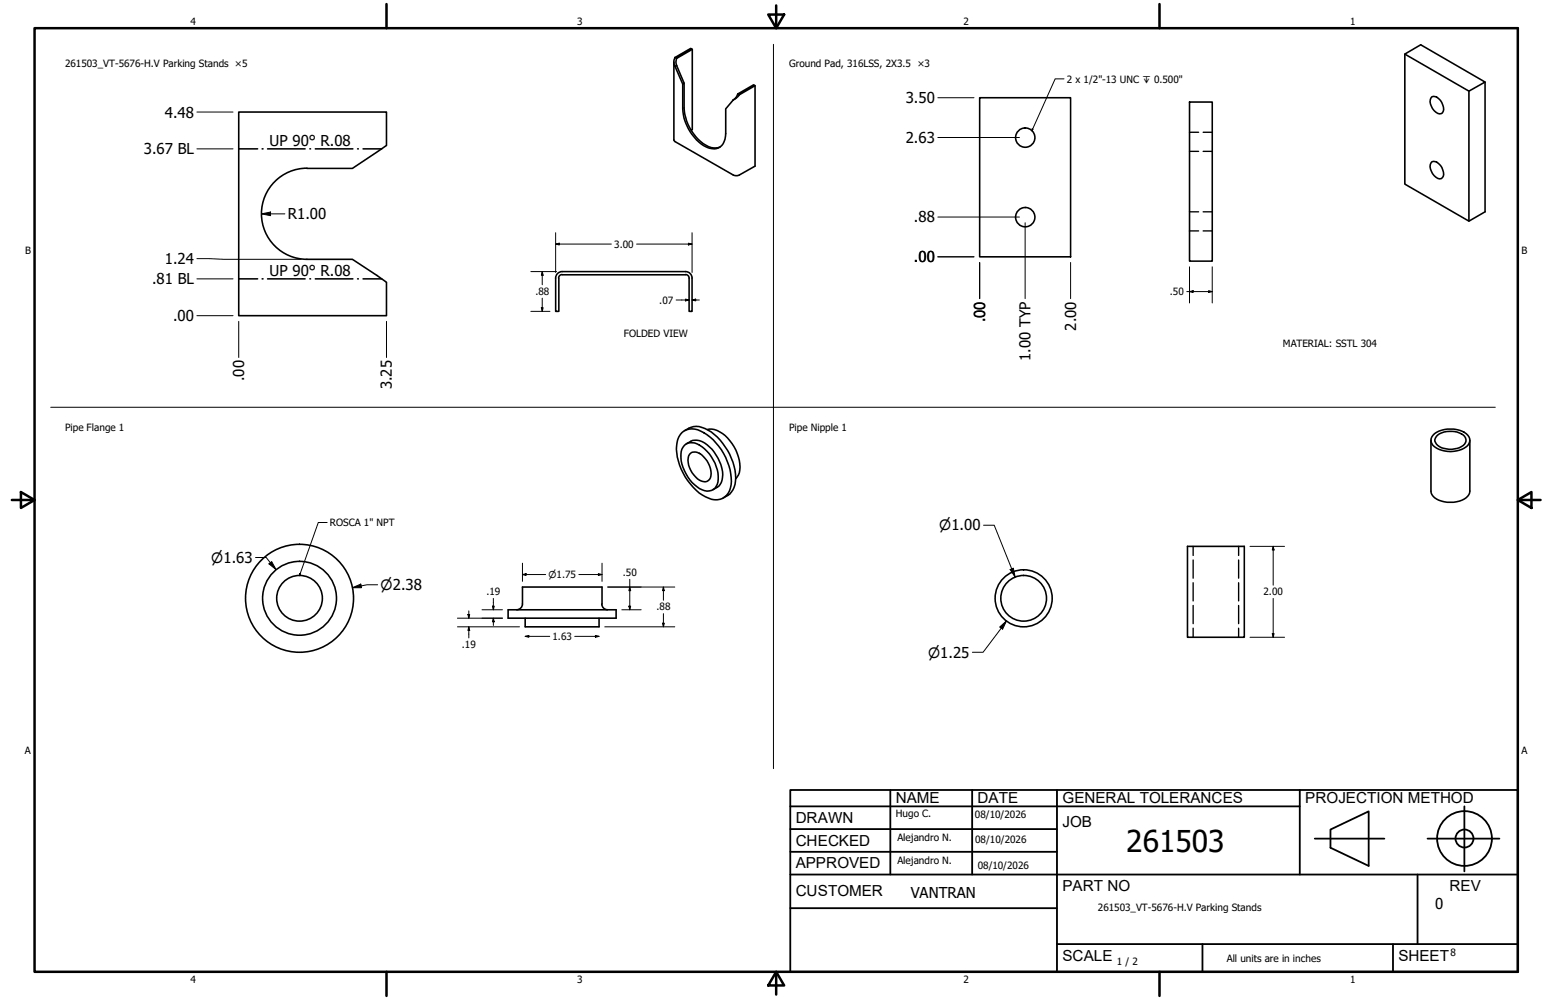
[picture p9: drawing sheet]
<svg xmlns="http://www.w3.org/2000/svg" width="432mm" height="279mm" viewBox="0 0 432 279" stroke-linecap="round" stroke-linejoin="round" font-family="sans-serif">
<!-- layer: GIGA_BendUp -->
<g fill="none" stroke="#000" stroke-width=".44">
<path d="M66.7 41.6h5.2M73.2 41.6h.3M74.7 41.6h10.5M86.6 41.6h.1M88.1 41.6h10.5M99.9 41.6h.2M101.4 41.6h5.2M66.7 77.9h5.2M73.2 77.9h.3M74.7 77.9h10.5M86.6 77.9h.1M88.1 77.9h10.5"/>
<path d="M99.9 77.9h.2M101.4 77.9h5.2"/>
</g>
<!-- layer: Visible (ANSI) -->
<g fill="none" stroke="#000" stroke-width=".44">
<path d="M188.2 17.3v21.9l16.9 9.8 1.4-.1 4.4-2.5v-22.5M188.5 16.1a2.57 2.57 0 0 0 0 2.4M188.5 16.1l4.4-2.6 .5 .3-4.4 2.5M188.5 18.5l2.2 5M188.5 16.1l.5 .2M189 18.3l2.1 4.9v7a12.8 12.8 0 0 0 7.5 11l1.3 .1 1.2-.2M189 18.3l-.5 .2M189 16.3l-.2 1 .2 1M193.4 13.8v22.5l-.4 .1M392.4 15.1l17.9 10.4 4.5-2.6-18-10.4-4.4 2.6v36.3l17.9 10.4 4.5-2.6v-36.3M190.7 23.5v6.9a12.7 12.7 0 0 0 7.4 11 3.4 3.4 0 0 0 4.5-3.3l.1-7.7 2.1-2.5M191.1 23.2l-.4 .3"/>
<path d="M206.1 26.2l-.7 1.2-.6 .5M206.1 26.2l4.4-2.5 .4 .2-4.4 2.6M206.1 26.2l.4 .3M206.5 26.5l-.8 .9-.9 .5M273.6 27.3h25.4v44.5h-25.4zM332.2 28.5h6.4v44.5h-6.4zM399.9 27.1a3 3 0 0 1 3.3 2.9 1.26 1.26 0 0 1-.4 1.6 1.26 1.26 0 0 1-1.7-.2 3.2 3.2 0 0 1-1.2-4.3zM410.3 25.5v36.3M85.8 47a12.7 12.7 0 0 0-12.8 12.7 12.7 12.7 0 0 0 12.7 12.8h12.7l6.9 4.5 2.6 1.9v9.3h-41.2v-56.9h41.2v9.3l-9.5 6.5h-12.7M399.9 45.2a3 3 0 0 1 3.3 2.9 1.27 1.27 0 0 1-.5 1.6 1.27 1.27 0 0 1-1.6-.2 3.2 3.2 0 0 1-1.2-4.3zM191.5 75.9a1.81 1.81 0 0 1 1.8 1.8v9.3h-.8v-9.3a.98 .98 0 0 0-1-1M191.5 76.8l-34.5-.1a.98 .98 0 0 0-1 1"/>
<path d="M191.5 75.9h-34.5a1.81 1.81 0 0 0-1.8 1.8v9.3h.9v-9.3M190.5 120.8a4.9 4.9 0 0 1 6.1 .1 16.5 16.5 0 0 1 7.6 14.5 4.3 4.3 0 0 1-6.3 3.8 15.6 15.6 0 0 1-8.1-9.3 9.5 9.5 0 0 1 .3-8.6zM191.1 124.5a3.7 3.7 0 0 1 5 .3 10.6 10.6 0 0 1 4.2 10.5 3.1 3.1 0 0 1-4.9 1.2 11.5 11.5 0 0 1-5.2-10.3l.2-.7zM191.2 120.3a5.3 5.3 0 0 1 6.6-.1 16.1 16.1 0 0 1 7.5 15.1 5.2 5.2 0 0 1-3.3 3.8M191.7 124a4.4 4.4 0 0 1 6.5 .9 11.4 11.4 0 0 1 3.6 8.4 3.8 3.8 0 0 1-2.7 3.5M192.6 126.9a2.53 2.53 0 0 1 3.9 .7 5.7 5.7 0 0 1 1.7 6.3 2.53 2.53 0 0 1-3.9-.6 5.7 5.7 0 0 1-1.7-6.4zM197.5 120a6.4 6.4 0 0 1 6.3 3.1 11.3 11.3 0 0 1 2.7 9l-1 1.7M399.7 123v14.2a3.9 3.9 0 0 0 3.7 3 6.7 6.7 0 0 0 6.9-2l.2-1v-14.2M400.2 121.6a7.7 7.7 0 0 1 9.8 0 2.25 2.25 0 0 1-1.1 3.6 8 8 0 0 1-8.7-.7 2.07 2.07 0 0 1 0-2.9zM401.6 121.5a6.4 6.4 0 0 1 7.5 .4 1.81 1.81 0 0 1-.9 2.9 6.1 6.1 0 0 1-7-.7 1.62 1.62 0 0 1 .4-2.6zM331.7 152.7h15.8v25.4h-15.8zM141.9 170.4h30.2v2.3h-30.2z"/>
<path d="M146.7 172.7v2.4h20.6v-2.4M168.1 168.8a1.62 1.62 0 0 0 1.6 1.6M168.1 168.8v-4.8h-22.2v4.8a1.62 1.62 0 0 1-1.6 1.6"/>
<circle cx="286.4" cy="38.4" r="2.7"/>
<circle cx="286.4" cy="60.7" r="2.7"/>
<circle cx="83.7" cy="167.2" r="15.1"/>
<circle cx="83.7" cy="167.2" r="10.3"/>
<circle cx="83.7" cy="167.2" r="6.4"/>
<circle cx="285.9" cy="167.2" r="6.4"/>
<circle cx="285.9" cy="167.2" r="8"/>
</g>
<!-- layer: Hidden (ANSI)-1 -->
<g fill="none" stroke="#000" stroke-width=".38">
<path d="M332.2 37h2.6M336 37h2.6M332.2 42.3h2.6M332.2 59.2h2.6M336 42.3h2.6M336 59.2h2.6M332.2 64.5h2.6M336 64.5h2.6M333.2 152.7v2.5M333.2 156.5v5M345.9 152.7v2.5M345.9 156.5v5"/>
<path d="M333.2 162.8v5.1M333.2 169.2v5M333.2 175.5v2.6M345.9 162.8v5.1M345.9 169.2v5M345.9 175.5v2.6"/>
</g>
<!-- layer: Borde (ANSI) -->
<g fill="none" stroke="#000" stroke-width=".7">
<path d="M9.7 7.9h414.2v263.6h-414.2zM107.9 1.1v6.8M214.6 4.1h4.4l-2.2 3.8zM216.8 1.5v6.4M323.8 1.1v6.8M3.3 139.7h6.4M5.8 137.5l3.9 2.2-3.9 2.2zM423.9 139.7l3.8-2.2v4.4zM423.9 139.7h6.4M107.9 271.5v6.8M216.8 271.5l2.2 3.8h-4.4zM216.8 271.5v6.4"/>
<path d="M323.8 271.5v6.8"/>
</g>
<!-- layer: Title (ANSI)-1 -->
<g fill="none" stroke="#000" stroke-width=".51">
<path d="M220.7 220.7h203.2v50.8h-203.2zM220.7 225.3h142.3M220.7 231.6h74.5M220.7 238h74.5M248.7 220.7v23.6M271.5 220.7v23.6M295.2 220.7v50.8M363 220.7v23.6M367.2 234.3h19.5M371.6 231.8l10.7-5.1v15.2l-10.7-5zM398.7 234.3h20.1M409 225.3v18.2"/>
<path d="M220.7 244.3h203.2M220.7 253.7h74.5M395.9 244.3v19.5M295.2 263.8h128.7M335.9 263.8v7.7M389.1 263.8v7.7"/>
<circle cx="409" cy="234.3" r="7.7"/>
<circle cx="409" cy="234.3" r="2.51"/>
</g>
<path d="M216 12.4v202.4M14.2 113.8h403.4" fill="none" stroke="#000" stroke-width=".28"/>
<!-- layer: Cota (ANSI) -->
<g fill="none" stroke="#000" stroke-width=".28">
<path d="M55 31.3h10.1M261.9 38.4h22.8M261.9 27.3h10.1M55 41.6h10.1M73 59.8l2.6-.6v1.1zM73 59.8h6.6M55 77.9h10.1M55 72.3l7.5 .2h21.6M148.3 75.9h7.1M151.4 75.9l.3 1h-.5zM151.4 75.9v3.7M155.2 68.2l1-.3v.6z"/>
<path d="M155.2 68.2h15.6M155.2 65v11.1M177.8 68.2h15.5M192.3 67.9l1 .3-1 .3zM193.3 65v11.1M261.9 71.8h10.1M261.9 60.6h22.8M273.6 73.3v10.1M286.3 62.2v21.2M299 73.3v10.1M332.2 74.5v10.1M338.6 74.5v10.1"/>
<path d="M55 88.2h10.1M66.7 89.8v10.1M107.9 89.8v10.1M148.3 87h5.3M151.2 86h.5l-.3 1zM151.4 83.3v3.7M188.8 83.8h3.7M191.5 83.6l1 .2-1 .3zM193.3 83.8l1-.2v.5zM193.3 83.8h2M331.5 81.5h7.1M332.2 81.5l1-.3v.5z"/>
<path d="M337.6 81.2l1 .3-1 .2zM71.4 155.8h3l2.7 3.3M75.1 157.5l.8-.6 1.2 2.2zM145.9 157.4v5M168.1 157.4v5M274.7 146.7h3l5.8 14.5M282.1 159.1l.9-.3 .5 2.4zM349.1 152.7h9.7M355.6 152.7l.3 1h-.6zM355.6 152.7v10.8M98.4 164.2l2.4-1 .2 1zM105.5 163.4h-3l-4.1 .8"/>
<path d="M127.8 172.7h12.5M127.8 175.1h17.3M130.7 171.7h.5l-.3 1zM130.9 175.1l.3 1h-.5zM130.9 170.7v2M130.9 175.1v3.1M134.6 170.4h5.7M137.5 169.4h.5l-.2 1zM137.8 172.7l.2 1h-.5zM137.8 167.2v3.2M137.8 172.7v2.1M145.9 160.5l1-.2v.5z"/>
<path d="M145.9 160.5h6.5M146.7 177.8l1-.3v.6zM146.7 177.8h6.8M160.5 177.8h6.8M161.7 160.5h6.4M166.3 177.5l1 .3-1 .3zM167.1 160.3l1 .2-1 .3zM168.9 175.1h19.6M169.7 164h18.8M173.7 170.4h5.4M175.6 169.4h.5l-.2 1zM175.9 164l.2 1h-.5z"/>
<path d="M175.9 161.9v8.5M185 174.1h.5l-.2 1zM185.3 164l.2 1h-.5zM185.3 164v3.7M185.3 171.4v3.7M279.2 175.2l1.9-1.7-1.1 2.3zM281.1 173.5l-6.5 8.7h-3M349.1 178.1h9.7M355.3 177h.6l-.3 1.1zM355.6 167.2v10.9"/>
</g>
<g fill="#000">
<path d="M73 59.8l2.6-.6v1.1zM151.4 75.9l.3 1h-.5zM155.2 68.2l1-.3v.6zM192.3 67.9l1 .3-1 .3zM151.2 86h.5l-.3 1zM191.5 83.6l1 .2-1 .3zM193.3 83.8l1-.2v.5zM332.2 81.5l1-.3v.5zM337.6 81.2l1 .3-1 .2zM75.1 157.5l.8-.6 1.2 2.2zM282.1 159.1l.9-.3 .5 2.4zM355.6 152.7l.3 1h-.6z"/>
<path d="M98.4 164.2l2.4-1 .2 1zM130.7 171.7h.5l-.3 1zM130.9 175.1l.3 1h-.5zM137.5 169.4h.5l-.2 1zM137.8 172.7l.2 1h-.5zM145.9 160.5l1-.2v.5zM146.7 177.8l1-.3v.6zM166.3 177.5l1 .3-1 .3zM167.1 160.3l1 .2-1 .3zM175.6 169.4h.5l-.2 1zM175.9 164l.2 1h-.5zM185 174.1h.5l-.2 1z"/>
<path d="M185.3 164l.2 1h-.5zM279.2 175.2l1.9-1.7-1.1 2.3zM355.3 177h.6l-.3 1.1z"/>
</g>
<path d="M288.3 36l.2 .1-.3 .4zM297.2 22h-2.5l-6.5 14.5M91.4 146h-2.5l-5.3 14.8M83.7 160.3h.2l-.3 .5z" fill="none" stroke="#000" stroke-width=".28"/>
<path d="M288.3 36l.2 .1-.3 .4zM83.7 160.3h.2l-.3 .5z" fill="#000"/>
<text font-size="8.4" x="314.6" y="238.1">261503</text>
<g font-size="4.3">
<text x="250.2" y="224.2">NAME</text>
<text x="273" y="224.2">DATE</text>
<text x="296.7" y="224.3">GENERAL TOLERANCES</text>
<text x="364.6" y="224.3">PROJECTION METHOD</text>
<text x="222.2" y="229.9">DRAWN</text>
<text x="296.7" y="230.9">JOB</text>
<text x="222.2" y="236.3">CHECKED</text>
<text x="222.2" y="242.6">APPROVED</text>
<text x="222.2" y="250.3">CUSTOMER</text>
<text x="296.7" y="249">PART NO</text>
<text x="404.8" y="248.9">REV</text>
<text x="296.7" y="268.4">SCALE</text>
<text x="390.6" y="268.4">SHEET</text>
</g>
<g font-size="4.2">
<text x="253" y="28.8">3.50</text>
<text x="46" y="32.8">4.48</text>
<text x="75.3" y="40.7">UP 90° R.08</text>
<text x="253" y="39.9">2.63</text>
<text x="40.2" y="43.1">3.67 BL</text>
<text x="80.4" y="61.3">R1.00</text>
<text x="255.3" y="62.2">.88</text>
<text x="46" y="73.9">1.24</text>
<text x="75.3" y="77.1">UP 90° R.08</text>
<text x="255.3" y="73.3">.00</text>
<text x="42.5" y="79.4">.81 BL</text>
<text x="48.3" y="89.7">.00</text>
<text x="275.1" y="90.1" transform="rotate(-90 275.1 90.1)">.00</text>
<text x="300.5" y="92.4" transform="rotate(-90 300.5 92.4)">2.00</text>
<text x="287.8" y="100.9" transform="rotate(-90 287.8 100.9)">1.00 TYP</text>
<text x="68.2" y="106.5" transform="rotate(-90 68.2 106.5)">.00</text>
<text x="109.5" y="108.8" transform="rotate(-90 109.5 108.8)">3.25</text>
<text x="254.4" y="250.8">VANTRAN</text>
<text x="400.9" y="254">0</text>
</g>
<g font-size="3.9">
<text x="262.3" y="148.2">⌀1.00</text>
<text x="59" y="157.2">⌀1.63</text>
<text x="106.3" y="164.8">⌀2.38</text>
<text x="259.2" y="183.7">⌀1.25</text>
</g>
<g font-size="2.8">
<text x="53.2" y="6.9">4</text>
<text x="161.2" y="6.9">3</text>
<text x="269.1" y="6.9">2</text>
<text x="377.1" y="6.9">1</text>
<text x="18.2" y="18.7">261503_VT-5676-H.V Parking Stands ×5</text>
<text x="220.4" y="18.7">Ground Pad, 316LSS, 2X3.5 ×3</text>
<text x="298" y="23.1">2 x 1/2&quot;-13 UNC ↧ 0.500&quot;</text>
<text x="7" y="70.9">B</text>
<text x="171.6" y="69.2">3.00</text>
<text x="424.9" y="70.9">B</text>
<text x="149.5" y="82.5">.88</text>
<text x="326.8" y="82.5">.50</text>
<text x="184.1" y="84.8">.07</text>
<text x="174.2" y="94.1">FOLDED VIEW</text>
<text x="358.3" y="96.9">MATERIAL: SSTL 304</text>
<text x="18.2" y="120.4">Pipe Flange 1</text>
<text x="220.4" y="120.4">Pipe Nipple 1</text>
<text x="92.1" y="147">ROSCA 1&quot; NPT</text>
<text x="174" y="161">.50</text>
<text x="135.9" y="166.4">.19</text>
<text x="352.9" y="166.4">2.00</text>
<text x="183.3" y="170.6">.88</text>
<text x="154.3" y="178.8">1.63</text>
<text x="129" y="181.2">.19</text>
<text x="6.9" y="210.6">A</text>
<text x="424.9" y="210.6">A</text>
<text x="250.2" y="228.3">Hugo C.</text>
<text x="272.3" y="228.4">08/10/2026</text>
<text x="250.6" y="234.9">Alejandro N.</text>
<text x="272.4" y="235.6">08/10/2026</text>
<text x="250.6" y="241.5">Alejandro N.</text>
<text x="273.1" y="242.8">08/10/2026</text>
<text x="306.6" y="254.5">261503_VT-5676-H.V Parking Stands</text>
<text x="312" y="269.7">1 / 2</text>
<text x="342.6" y="268.7">All units are in inches</text>
<text x="405.1" y="267.1">8</text>
<text x="53.2" y="274.6">4</text>
<text x="161.2" y="274.6">3</text>
<text x="269.1" y="274.6">2</text>
<text x="377.1" y="274.6">1</text>
</g>
<text font-size="2.6" x="153.2" y="161.5">⌀1.75</text>
</svg>
